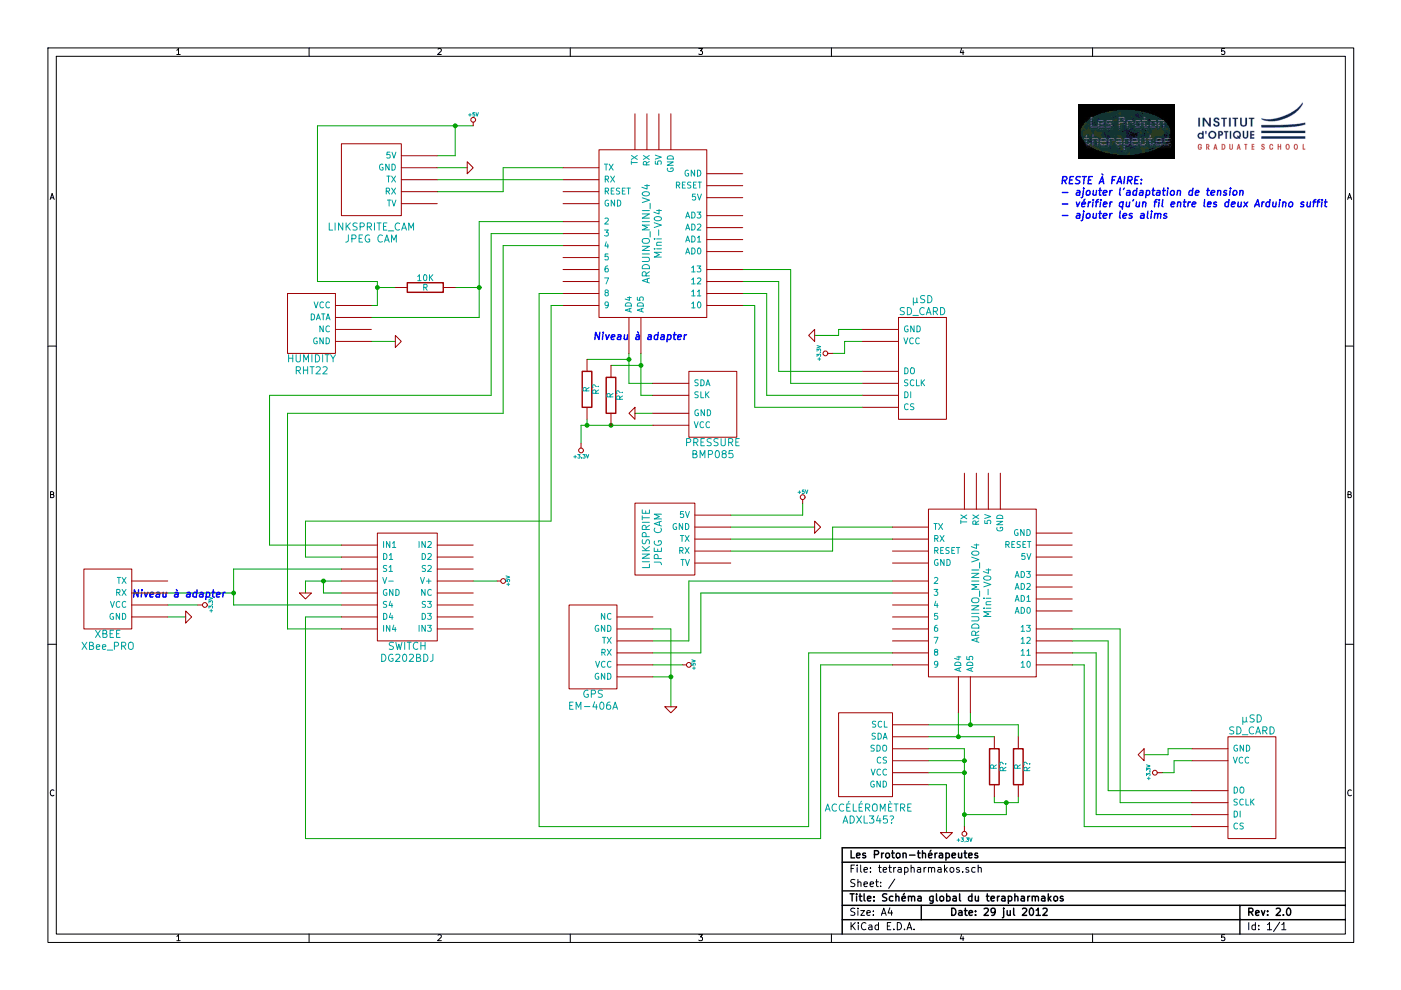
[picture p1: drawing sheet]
EESchema Schematic File Version 2  date dim. 29 juil. 2012 12:06:46 CEST
LIBS:tetrapharmakos
LIBS:power
LIBS:device
LIBS:transistors
LIBS:conn
LIBS:linear
LIBS:regul
LIBS:74xx
LIBS:cmos4000
LIBS:adc-dac
LIBS:memory
LIBS:xilinx
LIBS:special
LIBS:microcontrollers
LIBS:dsp
LIBS:microchip
LIBS:analog_switches
LIBS:motorola
LIBS:texas
LIBS:intel
LIBS:audio
LIBS:interface
LIBS:digital-audio
LIBS:philips
LIBS:display
LIBS:cypress
LIBS:siliconi
LIBS:opto
LIBS:atmel
LIBS:contrib
LIBS:valves
LIBS:tetrapharmakos-cache
EELAYER 25  0
EELAYER END
$Descr A4 11700 8267
encoding utf-8
Sheet 1 1
Title "Schéma global du terapharmakos"
Date "29 jul 2012"
Rev "2.0"
Comp "Les Proton-thérapeutes"
Comment1 ""
Comment2 ""
Comment3 ""
Comment4 ""
$EndDescr
Wire Wire Line
	4850 3550 4850 3700
Wire Wire Line
	5450 3550 4850 3550
Wire Wire Line
	4900 3550 4900 3500
Wire Wire Line
	5100 3050 5350 3050
Wire Wire Line
	8300 6700 8500 6700
Wire Wire Line
	8300 6700 8300 6650
Connection ~ 8400 6700
Wire Wire Line
	8500 6700 8500 6650
Wire Wire Line
	8500 6150 8500 6050
Wire Wire Line
	8500 6050 7750 6050
Connection ~ 8050 6800
Connection ~ 8100 6050
Connection ~ 8000 6150
Wire Wire Line
	8050 6450 7750 6450
Connection ~ 8050 6450
Connection ~ 8050 6350
Wire Wire Line
	7900 6950 7900 6550
Wire Wire Line
	7900 6550 7750 6550
Wire Wire Line
	8100 5950 8100 6050
Wire Wire Line
	7450 5450 6750 5450
Wire Wire Line
	6750 5450 6750 6900
Wire Wire Line
	6750 6900 4500 6900
Wire Wire Line
	4500 6900 4500 2450
Wire Wire Line
	4500 2450 4700 2450
Wire Wire Line
	2850 4950 2700 4950
Wire Wire Line
	2700 4950 2700 4850
Wire Wire Line
	7450 4950 5850 4950
Wire Wire Line
	5850 4950 5850 5450
Wire Wire Line
	5850 5450 5450 5450
Wire Wire Line
	5450 5650 5600 5650
Connection ~ 5600 5650
Wire Wire Line
	2850 5150 2550 5150
Wire Wire Line
	2850 5250 2400 5250
Wire Wire Line
	2400 5250 2400 3450
Wire Wire Line
	2400 3450 4200 3450
Wire Wire Line
	4200 3450 4200 2050
Wire Wire Line
	4200 2050 4700 2050
Wire Wire Line
	1950 5050 1950 4750
Wire Wire Line
	1950 5050 2850 5050
Wire Wire Line
	1400 5150 1550 5150
Wire Wire Line
	1400 4950 1950 4950
Connection ~ 1950 4950
Wire Wire Line
	6100 4600 6950 4600
Wire Wire Line
	6950 4600 6950 4400
Wire Wire Line
	6950 4400 7450 4400
Wire Wire Line
	6700 4200 6700 4300
Wire Wire Line
	6700 4300 6100 4300
Wire Wire Line
	7450 4500 6100 4500
Wire Wire Line
	9700 6450 9800 6450
Wire Wire Line
	9800 6450 9800 6350
Wire Wire Line
	9800 6350 9950 6350
Wire Wire Line
	8950 5250 9350 5250
Wire Wire Line
	9350 5250 9350 6700
Wire Wire Line
	9350 6700 9950 6700
Wire Wire Line
	8950 5450 9150 5450
Wire Wire Line
	9150 5450 9150 6800
Wire Wire Line
	9150 6800 9950 6800
Wire Wire Line
	8950 5550 9050 5550
Wire Wire Line
	9050 5550 9050 6900
Wire Wire Line
	9050 6900 9950 6900
Wire Wire Line
	9950 6600 9250 6600
Wire Wire Line
	9250 6600 9250 5350
Wire Wire Line
	9250 5350 8950 5350
Wire Wire Line
	9950 6250 9750 6250
Wire Wire Line
	9750 6250 9750 6300
Wire Wire Line
	9750 6300 9550 6300
Wire Wire Line
	6100 4400 6800 4400
Wire Wire Line
	3650 1400 3900 1400
Wire Wire Line
	3300 2400 3150 2400
Connection ~ 3150 2400
Connection ~ 4000 2400
Wire Wire Line
	3100 2650 4000 2650
Wire Wire Line
	4000 2650 4000 1850
Wire Wire Line
	4000 1850 4700 1850
Wire Wire Line
	3100 2550 3150 2550
Wire Wire Line
	3150 2550 3150 2350
Wire Wire Line
	3150 2350 2650 2350
Wire Wire Line
	2650 2350 2650 1050
Wire Wire Line
	5450 3450 5300 3450
Wire Wire Line
	5450 3200 5250 3200
Wire Wire Line
	5250 3200 5250 2950
Wire Wire Line
	6800 2800 7000 2800
Wire Wire Line
	7000 2800 7000 2750
Wire Wire Line
	7000 2750 7200 2750
Wire Wire Line
	6200 2350 6500 2350
Wire Wire Line
	6500 2350 6500 3100
Wire Wire Line
	6500 3100 7200 3100
Wire Wire Line
	7200 3400 6300 3400
Wire Wire Line
	6300 3400 6300 2550
Wire Wire Line
	6300 2550 6200 2550
Wire Wire Line
	7200 3300 6400 3300
Wire Wire Line
	6400 3300 6400 2450
Wire Wire Line
	6400 2450 6200 2450
Wire Wire Line
	7200 3200 6600 3200
Wire Wire Line
	6600 3200 6600 2250
Wire Wire Line
	6600 2250 6200 2250
Wire Wire Line
	7200 2850 7050 2850
Wire Wire Line
	7050 2850 7050 2950
Wire Wire Line
	7050 2950 6950 2950
Wire Wire Line
	4700 1500 3650 1500
Wire Wire Line
	3650 1300 3800 1300
Wire Wire Line
	3800 1300 3800 1050
Wire Wire Line
	2650 1050 3950 1050
Wire Wire Line
	5350 2950 5350 3300
Wire Wire Line
	5350 3300 5450 3300
Connection ~ 3800 1050
Wire Wire Line
	3100 2850 3300 2850
Wire Wire Line
	3800 2400 4000 2400
Wire Wire Line
	4700 1400 4200 1400
Wire Wire Line
	4200 1400 4200 1600
Wire Wire Line
	4200 1600 3650 1600
Wire Wire Line
	1650 5050 1400 5050
Wire Wire Line
	1950 4750 2850 4750
Wire Wire Line
	4700 1950 4100 1950
Wire Wire Line
	4100 1950 4100 3300
Wire Wire Line
	4100 3300 2250 3300
Wire Wire Line
	2250 3300 2250 4550
Wire Wire Line
	2250 4550 2850 4550
Wire Wire Line
	4700 2550 4600 2550
Wire Wire Line
	4600 2550 4600 4350
Wire Wire Line
	4600 4350 2550 4350
Wire Wire Line
	2550 4350 2550 4650
Wire Wire Line
	2550 4650 2850 4650
Wire Wire Line
	7450 5550 6850 5550
Wire Wire Line
	6850 5550 6850 7000
Wire Wire Line
	6850 7000 2550 7000
Wire Wire Line
	2550 7000 2550 5150
Wire Wire Line
	5450 5550 5700 5550
Wire Wire Line
	5450 5350 5750 5350
Wire Wire Line
	5750 5350 5750 4850
Wire Wire Line
	5750 4850 7450 4850
Wire Wire Line
	2850 4850 2550 4850
Wire Wire Line
	2550 4850 2550 4950
Connection ~ 2700 4850
Wire Wire Line
	4150 4850 3950 4850
Wire Wire Line
	8000 5950 8000 6150
Wire Wire Line
	7750 6250 8050 6250
Wire Wire Line
	8050 6250 8050 6900
Wire Wire Line
	8050 6350 7750 6350
Wire Wire Line
	7750 6150 8300 6150
Wire Wire Line
	8400 6700 8400 6800
Wire Wire Line
	8400 6800 8050 6800
Connection ~ 4900 3550
Connection ~ 5100 3550
Connection ~ 5250 3000
Connection ~ 5350 3050
Wire Wire Line
	4900 3000 5250 3000
Wire Wire Line
	5450 5250 5600 5250
Wire Wire Line
	5600 5250 5600 5900
$Comp
L R R?
U 1 1
P 5100 3300
F 0 "R?" V 5180 3300 50  0000 C CNN
F 1 "R" V 5100 3300 50  0000 C CNN
	1    5100 3300
	1    0    0    -1  
$EndComp
$Comp
L R R?
U 1 1
P 4900 3250
F 0 "R?" V 4980 3250 50  0000 C CNN
F 1 "R" V 4900 3250 50  0000 C CNN
	1    4900 3250
	1    0    0    -1  
$EndComp
$Comp
L R R?
U 1 1
P 8500 6400
F 0 "R?" V 8580 6400 50  0000 C CNN
F 1 "R" V 8500 6400 50  0000 C CNN
	1    8500 6400
	1    0    0    -1  
$EndComp
$Comp
L R R?
U 1 1
P 8300 6400
F 0 "R?" V 8380 6400 50  0000 C CNN
F 1 "R" V 8300 6400 50  0000 C CNN
	1    8300 6400
	1    0    0    -1  
$EndComp
$Comp
L +3,3V #PWR?
U 1 1
P 8050 6900
F 0 "#PWR?" H 8050 6860 30  0001 C CNN
F 1 "+3,3V" H 8050 7010 30  0000 C CNN
	1    8050 6900
	-1   0    0    1   
$EndComp
$Comp
L GND #PWR?
U 1 1
P 7900 6950
F 0 "#PWR?" H 7900 6950 30  0001 C CNN
F 1 "GND" H 7900 6880 30  0001 C CNN
	1    7900 6950
	1    0    0    -1  
$EndComp
$Comp
L ACCÉLÉROMÈTRE ADXL345?
U 1 1
P 7250 6450
F 0 "ADXL345?" H 7250 6050 60  0000 C CNN
F 1 "ACCÉLÉROMÈTRE" H 7250 6150 60  0000 C CNN
	1    7250 6450
	1    0    0    -1  
$EndComp
Text Notes 8850 1550 0    60   Italic 12
RESTE À FAIRE:\n- ajouter l'adaptation de tension\n- vérifier qu'un fil entre les deux Arduino suffit\n- ajouter les alims
EndData
$EndBitmap
EndData
$EndBitmap
$Comp
L +3.3V #PWR?
U 1 1
P 6950 2950
F 0 "#PWR?" H 6950 2910 30  0001 C CNN
F 1 "+3.3V" H 6950 3060 30  0000 C CNN
	1    6950 2950
	0    -1   -1   0   
$EndComp
$Comp
L +3.3V #PWR?
U 1 1
P 9700 6450
F 0 "#PWR?" H 9700 6410 30  0001 C CNN
F 1 "+3.3V" H 9700 6560 30  0000 C CNN
	1    9700 6450
	0    -1   -1   0   
$EndComp
$Comp
L +5V #PWR?
U 1 1
P 4150 4850
F 0 "#PWR?" H 4150 4940 20  0001 C CNN
F 1 "+5V" H 4150 4940 30  0000 C CNN
	1    4150 4850
	0    1    1    0   
$EndComp
$Comp
L GND #PWR?
U 1 1
P 2550 4950
F 0 "#PWR?" H 2550 4950 30  0001 C CNN
F 1 "GND" H 2550 4880 30  0001 C CNN
	1    2550 4950
	1    0    0    -1  
$EndComp
$Comp
L GND #PWR?
U 1 1
P 5600 5900
F 0 "#PWR?" H 5600 5900 30  0001 C CNN
F 1 "GND" H 5600 5830 30  0001 C CNN
	1    5600 5900
	1    0    0    -1  
$EndComp
$Comp
L +5V #PWR?
U 1 1
P 5700 5550
F 0 "#PWR?" H 5700 5640 20  0001 C CNN
F 1 "+5V" H 5700 5640 30  0000 C CNN
	1    5700 5550
	0    1    1    0   
$EndComp
$Comp
L GPS EM-406A
U 1 1
P 4950 5400
F 0 "EM-406A" H 4950 4900 60  0000 C CNN
F 1 "GPS" H 4950 5000 60  0000 C CNN
	1    4950 5400
	1    0    0    -1  
$EndComp
Text Notes 1100 5000 0    60   Italic 12
Niveau à adapter\n
Text Notes 4950 2850 0    60   Italic 12
Niveau à adapter\n
$Comp
L GND #PWR?
U 1 1
P 1550 5150
F 0 "#PWR?" H 1550 5150 30  0001 C CNN
F 1 "GND" H 1550 5080 30  0001 C CNN
	1    1550 5150
	0    -1   -1   0   
$EndComp
$Comp
L +3.3V #PWR?
U 1 1
P 1650 5050
F 0 "#PWR?" H 1650 5010 30  0001 C CNN
F 1 "+3.3V" H 1650 5160 30  0000 C CNN
	1    1650 5050
	0    1    1    0   
$EndComp
$Comp
L SWITCH DG202BDJ
U 1 1
P 3400 4850
F 0 "DG202BDJ" H 3400 4200 60  0000 C CNN
F 1 "SWITCH" H 3400 4300 60  0000 C CNN
	1    3400 4850
	1    0    0    -1  
$EndComp
$Comp
L XBEE XBee_PRO
U 1 1
P 900 5050
F 0 "XBee_PRO" H 900 4700 60  0000 C CNN
F 1 "XBEE" H 900 4800 60  0000 C CNN
	1    900  5050
	1    0    0    -1  
$EndComp
$Comp
L ARDUINO_MINI_V04 Mini-V04
U 1 1
P 8200 5050
F 0 "Mini-V04" V 8250 5150 60  0000 C CNN
F 1 "ARDUINO_MINI_V04" V 8150 5150 60  0000 C CNN
	1    8200 5050
	1    0    0    -1  
$EndComp
$Comp
L SD_CARD µSD
U 1 1
P 10450 6650
F 0 "µSD" H 10450 6000 60  0000 C CNN
F 1 "SD_CARD" H 10450 6100 60  0000 C CNN
	1    10450 6650
	-1   0    0    1   
$EndComp
$Comp
L GND #PWR?
U 1 1
P 9550 6300
F 0 "#PWR?" H 9550 6300 30  0001 C CNN
F 1 "GND" H 9550 6230 30  0001 C CNN
	1    9550 6300
	0    1    1    0   
$EndComp
$Comp
L LINKSPRITE_CAM JPEG
U 1 1
P 5550 4600
F 0 "JPEG CAM" V 5500 4700 60  0000 C CNN
F 1 "LINKSPRITE" V 5400 4700 60  0000 C CNN
	1    5550 4600
	1    0    0    -1  
$EndComp
$Comp
L +5V #PWR?
U 1 1
P 6700 4200
F 0 "#PWR?" H 6700 4290 20  0001 C CNN
F 1 "+5V" H 6700 4290 30  0000 C CNN
	1    6700 4200
	1    0    0    -1  
$EndComp
$Comp
L GND #PWR?
U 1 1
P 6800 4400
F 0 "#PWR?" H 6800 4400 30  0001 C CNN
F 1 "GND" H 6800 4330 30  0001 C CNN
	1    6800 4400
	0    -1   -1   0   
$EndComp
$Comp
L GND #PWR?
U 1 1
P 3900 1400
F 0 "#PWR?" H 3900 1400 30  0001 C CNN
F 1 "GND" H 3900 1330 30  0001 C CNN
	1    3900 1400
	0    -1   -1   0   
$EndComp
$Comp
L R 10K
U 1 1
P 3550 2400
F 0 "10K" V 3630 2400 50  0000 C CNN
F 1 "R" V 3550 2400 50  0000 C CNN
	1    3550 2400
	0    -1   -1   0   
$EndComp
$Comp
L GND #PWR?
U 1 1
P 3300 2850
F 0 "#PWR?" H 3300 2850 30  0001 C CNN
F 1 "GND" H 3300 2780 30  0001 C CNN
	1    3300 2850
	0    -1   -1   0   
$EndComp
$Comp
L HUMIDITY RHT22
U 1 1
P 2600 2750
F 0 "RHT22" H 2600 2400 60  0000 C CNN
F 1 "HUMIDITY" H 2600 2500 60  0000 C CNN
	1    2600 2750
	1    0    0    -1  
$EndComp
$Comp
L GND #PWR?
U 1 1
P 5300 3450
F 0 "#PWR?" H 5300 3450 30  0001 C CNN
F 1 "GND" H 5300 3380 30  0001 C CNN
	1    5300 3450
	0    1    1    0   
$EndComp
$Comp
L +3.3V #PWR?
U 1 1
P 4850 3700
F 0 "#PWR?" H 4850 3660 30  0001 C CNN
F 1 "+3.3V" H 4850 3810 30  0000 C CNN
	1    4850 3700
	-1   0    0    1   
$EndComp
$Comp
L PRESSURE BMP085
U 1 1
P 5950 3450
F 0 "BMP085" H 5950 3100 60  0000 C CNN
F 1 "PRESSURE" H 5950 3200 60  0000 C CNN
	1    5950 3450
	-1   0    0    -1  
$EndComp
$Comp
L +5V #PWR?
U 1 1
P 3950 1050
F 0 "#PWR?" H 3950 1140 20  0001 C CNN
F 1 "+5V" H 3950 1140 30  0000 C CNN
	1    3950 1050
	1    0    0    -1  
$EndComp
$Comp
L LINKSPRITE_CAM JPEG~CAM
U 1 1
P 3100 1600
F 0 "JPEG CAM" H 3100 1200 60  0000 C CNN
F 1 "LINKSPRITE_CAM" H 3100 1300 60  0000 C CNN
	1    3100 1600
	1    0    0    -1  
$EndComp
$Comp
L GND #PWR?
U 1 1
P 6800 2800
F 0 "#PWR?" H 6800 2800 30  0001 C CNN
F 1 "GND" H 6800 2730 30  0001 C CNN
	1    6800 2800
	0    1    1    0   
$EndComp
$Comp
L SD_CARD µSD
U 1 1
P 7700 3150
F 0 "µSD" H 7700 2500 60  0000 C CNN
F 1 "SD_CARD" H 7700 2600 60  0000 C CNN
	1    7700 3150
	-1   0    0    1   
$EndComp
$Comp
L ARDUINO_MINI_V04 Mini-V04
U 1 1
P 5450 2050
F 0 "Mini-V04" V 5500 2150 60  0000 C CNN
F 1 "ARDUINO_MINI_V04" V 5400 2150 60  0000 C CNN
	1    5450 2050
	1    0    0    -1  
$EndComp
$EndSCHEMATC
